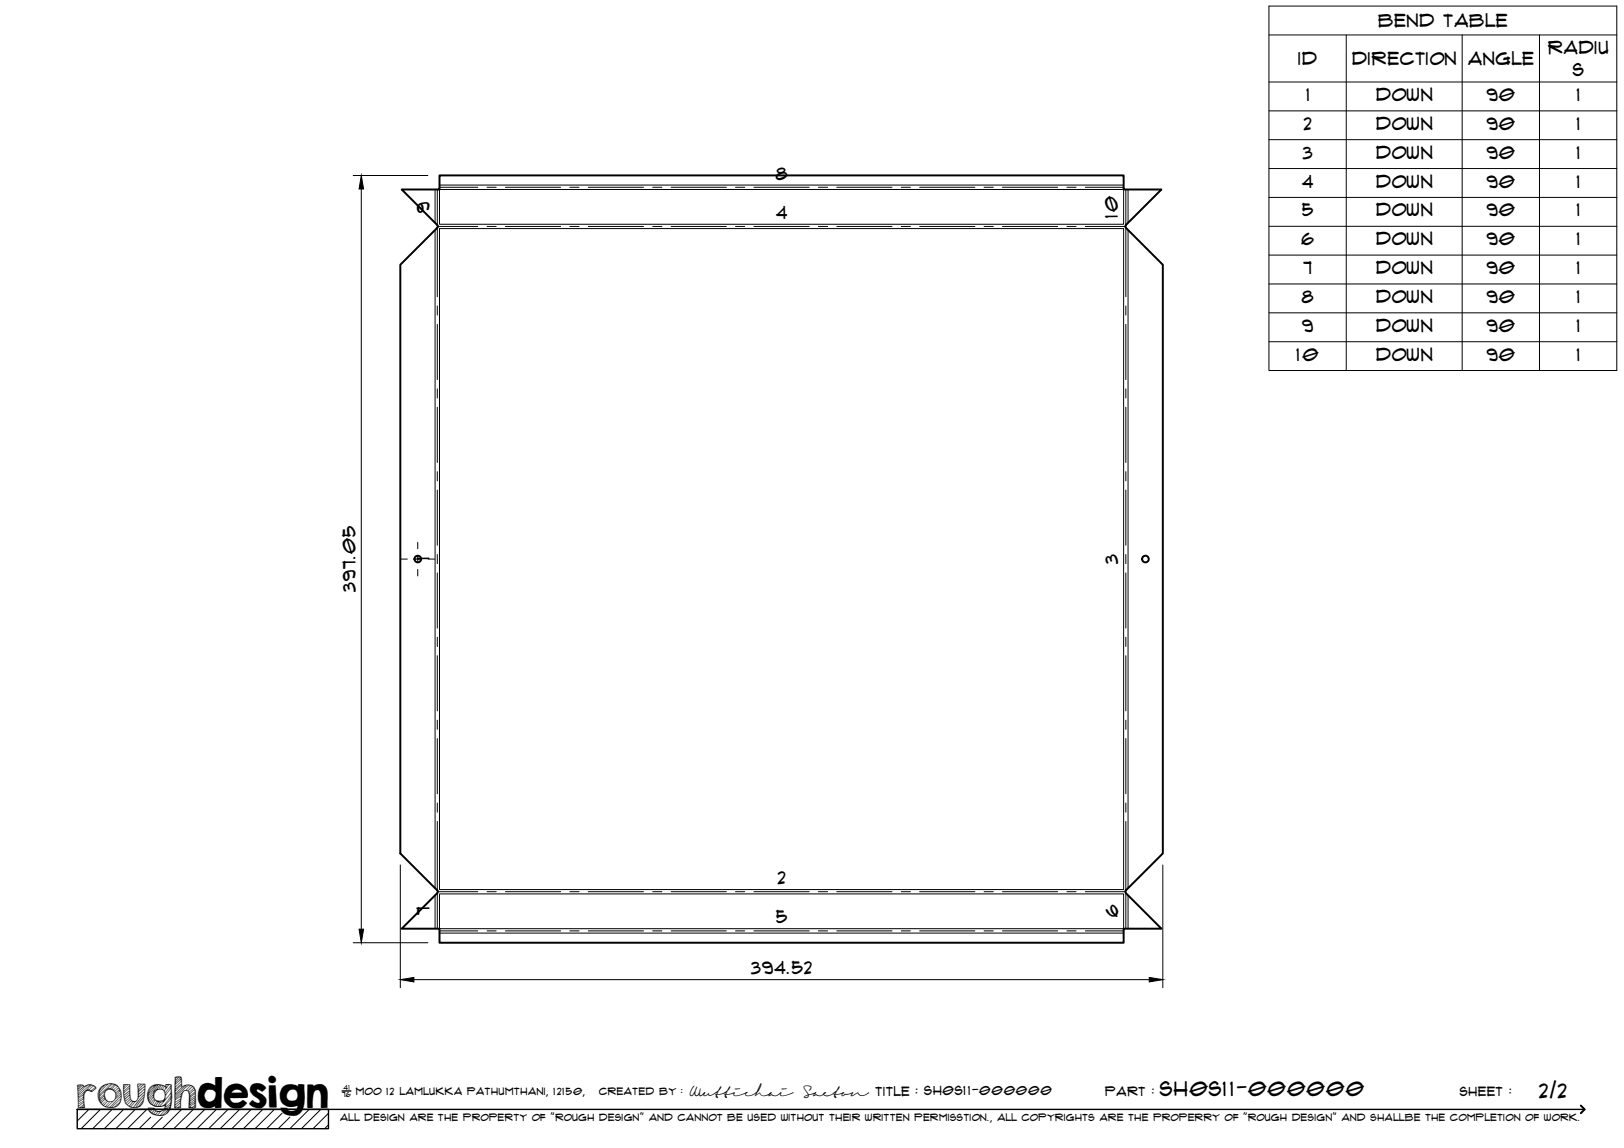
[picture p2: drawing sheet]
<svg xmlns="http://www.w3.org/2000/svg" width="420mm" height="297mm" viewBox="0 0 420 297" stroke-linecap="round" stroke-linejoin="round" font-family="sans-serif">
<!-- layer: Visible -->
<g fill="none" stroke="#000" stroke-width=".51">
<path d="M291.3 58.2l9.2-9.2h-9.8v-3.6h-177v3.6h-9.8l9.2 9.2 .2 .5-9.7 9.8v152.3l9.5 9.6 .2 .4-.2 .3M291.3 58.9l9.5 9.6v152.3l-9.5 9.6M291.3 58.2l-.1 .5 .1 .2M113.1 231.1l-9.2 9.2h9.8v3.6h177v-3.6h9.8l-9.2-9.2M291.3 230.4l-.1 .4 .1 .3"/>
<circle cx="108.1" cy="144.6" r=".86"/>
<circle cx="296.3" cy="144.6" r=".86"/>
</g>
<!-- layer: Bend Center -->
<g fill="none" stroke="#000" stroke-width=".26">
<path d="M113.1 49v9.2M113.1 58.9v17.9M113.3 58.6h10.3M113.7 48.5h9.9M126 48.5h2.4M126 58.6h2.4M130.8 48.5h14.3M130.8 58.6h14.3M147.4 48.5h2.4M147.4 58.6h2.4M152.2 48.5h14.3M152.2 58.6h14.3"/>
<path d="M168.9 48.5h2.3M168.9 58.6h2.3M173.6 48.5h14.3M173.6 58.6h14.3M190.3 48.5h2.4M190.3 58.6h2.4M195.1 48.5h14.3M195.1 58.6h14.3M211.7 48.5h2.4M211.7 58.6h2.4M216.5 48.5h14.3M216.5 58.6h14.3"/>
<path d="M233.2 48.5h2.3M233.2 58.6h2.3M237.9 48.5h14.3M237.9 58.6h14.3M254.6 48.5h2.4M254.6 58.6h2.4M259.4 48.5h14.2M259.4 58.6h14.2M276 48.5h2.4M276 58.6h2.4M280.8 48.5h9.9M280.8 58.6h10.3"/>
<path d="M291.3 49v9.2M291.3 58.9v17.9M113.1 79.2v2.3M291.3 79.2v2.3M113.1 83.9v14.3M291.3 83.9v14.3M113.1 100.6v2.4M113.1 105.4v14.3M291.3 100.6v2.4M291.3 105.4v14.3M113.1 122v2.4M113.1 126.8v14.3"/>
<path d="M291.3 122v2.4M291.3 126.8v14.3M113.1 143.5v2.3M113.1 148.2v14.3M291.3 143.5v2.3M291.3 148.2v14.3M113.1 164.9v2.4M113.1 169.7v14.2M291.3 164.9v2.4M291.3 169.7v14.2M113.1 186.3v2.4M113.1 191.1v14.3"/>
<path d="M291.3 186.3v2.4M291.3 191.1v14.3M113.1 207.8v2.3M113.1 212.5v17.9M291.3 207.8v2.3M291.3 212.5v17.9M113.1 231.1v9.2M113.3 230.7h10.3M126 230.7h2.4M130.8 230.7h14.3M147.4 230.7h2.4M152.2 230.7h14.3"/>
<path d="M168.9 230.7h2.3M173.6 230.7h14.3M190.3 230.7h2.4M195.1 230.7h14.3M211.7 230.7h2.4M216.5 230.7h14.3M233.2 230.7h2.3M237.9 230.7h14.3M254.6 230.7h2.4M259.4 230.7h14.2M276 230.7h2.4M280.8 230.7h10.3"/>
<path d="M291.3 231.1v9.2M113.7 240.9h9.9M126 240.9h2.4M130.8 240.9h14.3M147.4 240.9h2.4M152.2 240.9h14.3M168.9 240.9h2.3M173.6 240.9h14.3M190.3 240.9h2.4M195.1 240.9h14.3M211.7 240.9h2.4M216.5 240.9h14.3"/>
<path d="M233.2 240.9h2.3M237.9 240.9h14.3M254.6 240.9h2.4M259.4 240.9h14.2M276 240.9h2.4M280.8 240.9h9.9"/>
</g>
<!-- layer: Visible Narrow -->
<path d="M112.6 49v8.7M112.6 59.5v170.3M113.7 49h177v9h-177zM113.7 59.1h177v171.1h-177zM113.7 47.9h177M291.8 49v8.7M291.8 59.5v170.3M112.6 231.7v8.6M113.7 231.3h177v9h-177zM291.8 231.7v8.6M113.7 241.4h177" fill="none" stroke="#000" stroke-width=".26"/>
<!-- layer: TitleBlock -->
<path d="M20 287h65v5h-65zM20 287h390M88.5 282.3h2.3" fill="none" stroke="#000" stroke-width=".36"/>
<path d="M409 286.1l1 .9-1 1" fill="none" stroke="#000" stroke-width=".51"/>
<g fill="none" stroke="#000" stroke-width=".26">
<path d="M23 287l-3 3.1M26 287l-5 5M29 287l-5 5M32 287l-5 5M35 287l-5 5M38 287l-5 5M39 289.1l-3 2.9M42 289.1l-3 2.9M47 287l-5 5M50 287l-5 5M53 287l-5 5M56 287l-5 5"/>
<path d="M59 287l-5 5M62 287l-5 5M65 287l-5 5M68 287l-5 5M71 287l-5 5M73 288l-4 4M75 289.1l-3 2.9M80 287l-5 5M83 287l-5 5M85 288l-4 4M85 291l-1 1"/>
</g>
<!-- layer: Smart Centers -->
<path d="M103.7 144.7h1.7M107.2 144.7h1.8M108.1 140.3v1.7M108.1 143.8v1.7M108.1 147.3v1.7M110.8 144.7h1.6" fill="none" stroke="#000" stroke-width=".26"/>
<!-- layer: Bend Tables -->
<g fill="none" stroke="#000" stroke-width=".26">
<path d="M328.3 1.6h90v94.3h-90zM328.3 9h90M348.3 9v86.9M378.3 9v86.9M398.3 9v86.9M328.3 21.2h90M328.3 28.7h90M328.3 36.1h90M328.3 43.6h90M328.3 51.1h90M328.3 58.6h90M328.3 66h90"/>
<path d="M328.3 73.5h90M328.3 80.9h90M328.3 88.4h90"/>
</g>
<!-- layer: FD_Dimensions -->
<path d="M91.4 45.4h19.3M93.5 48.9v191.5M103.6 223.8v31.8M300.8 223.8v31.8M91.4 243.9h19.3M107.1 253.5h190.2" fill="none" stroke="#000" stroke-width=".26"/>
<path d="M93.5 45.4l.6 3.5h-1.2zM92.9 240.4h1.2l-.6 3.5zM103.6 253.5l3.5-.6v1.2zM297.3 252.9l3.5 .6-3.5 .6z" fill="#000" stroke="#000" stroke-width=".26"/>
<text font-size="9.7" x="19.9" y="286.8">roughdesign</text>
<g font-size="5.3">
<text x="300.1" y="283.6">SH0S11-000000</text>
<text x="398.2" y="284">2/2</text>
</g>
<g font-size="4.6">
<text x="356.6" y="7">Bend Table</text>
<text x="335.9" y="16.9">ID</text>
<text x="349.8" y="16.8">Direction</text>
<text x="379.8" y="16.9">Angle</text>
<text x="400.5" y="13.9">Radiu</text>
<text x="406.9" y="19.8">s</text>
<text x="338" y="26.1">1</text>
<text x="356" y="26.1">Down</text>
<text x="384.6" y="26.1">90</text>
<text x="408" y="26.1">1</text>
<text x="337.3" y="33.6">2</text>
<text x="356" y="33.6">Down</text>
<text x="384.6" y="33.6">90</text>
<text x="408" y="33.6">1</text>
<text x="337.1" y="41">3</text>
<text x="356" y="41.1">Down</text>
<text x="384.6" y="41">90</text>
<text x="408" y="41">1</text>
<text x="200.7" y="46.5">8</text>
<text x="336.9" y="48.5">4</text>
<text x="356" y="48.5">Down</text>
<text x="384.6" y="48.5">90</text>
<text x="408" y="48.5">1</text>
<text x="111.1" y="55.1" transform="rotate(-90 111.1 55.1)">9</text>
<text x="200.8" y="56.6">4</text>
<text x="289.2" y="56.5" transform="rotate(-90 289.2 56.5)">10</text>
<text x="336.9" y="56">5</text>
<text x="356" y="56">Down</text>
<text x="384.6" y="56">90</text>
<text x="408" y="56">1</text>
<text x="336.7" y="63.4">6</text>
<text x="356" y="63.5">Down</text>
<text x="384.6" y="63.4">90</text>
<text x="408" y="63.4">1</text>
<text x="337.2" y="70.9">7</text>
<text x="356" y="70.9">Down</text>
<text x="384.6" y="70.9">90</text>
<text x="408" y="70.9">1</text>
<text x="336.8" y="78.4">8</text>
<text x="356" y="78.4">Down</text>
<text x="384.6" y="78.4">90</text>
<text x="408" y="78.4">1</text>
<text x="336.9" y="85.8">9</text>
<text x="356" y="85.9">Down</text>
<text x="384.6" y="85.8">90</text>
<text x="408" y="85.8">1</text>
<text x="335.4" y="93.3">10</text>
<text x="356" y="93.3">Down</text>
<text x="384.6" y="93.3">90</text>
<text x="408" y="93.3">1</text>
<text x="111.1" y="145" transform="rotate(-90 111.1 145)">1</text>
<text x="289.2" y="145.9" transform="rotate(-90 289.2 145.9)">3</text>
<text x="92" y="153.2" transform="rotate(-90 92 153.2)">397.05</text>
<text x="201.2" y="228.7">2</text>
<text x="111.1" y="236.7" transform="rotate(-90 111.1 236.7)">7</text>
<text x="200.8" y="238.9">5</text>
<text x="289.3" y="237.3" transform="rotate(-90 289.3 237.3)">6</text>
<text x="194.4" y="252">394.52</text>
</g>
<g font-size="3.4">
<text x="178.3" y="283.5">Wuttichai</text>
<text x="208.1" y="283.5">Saeton title : SH0S11-000000</text>
</g>
<g font-size="3.3">
<text x="286" y="283.5">Part :</text>
<text x="377.7" y="283.5">sheet :</text>
</g>
<g font-size="2.7">
<text x="92.1" y="283.3">moo 12 Lamlukka pathumthani, 12150,</text>
<text x="155" y="283.3">created by :</text>
</g>
<text font-size="2.6" x="88" y="290.1">all design are the property of &quot;rough design&quot; and cannot be used without their written permisstion., all copyrights are the properry of &quot;rough design&quot; and shallbe the completion of work.</text>
<g font-size="1.9">
<text x="88.5" y="283.9">76</text>
<text x="88.9" y="282.1">41</text>
</g>
</svg>
